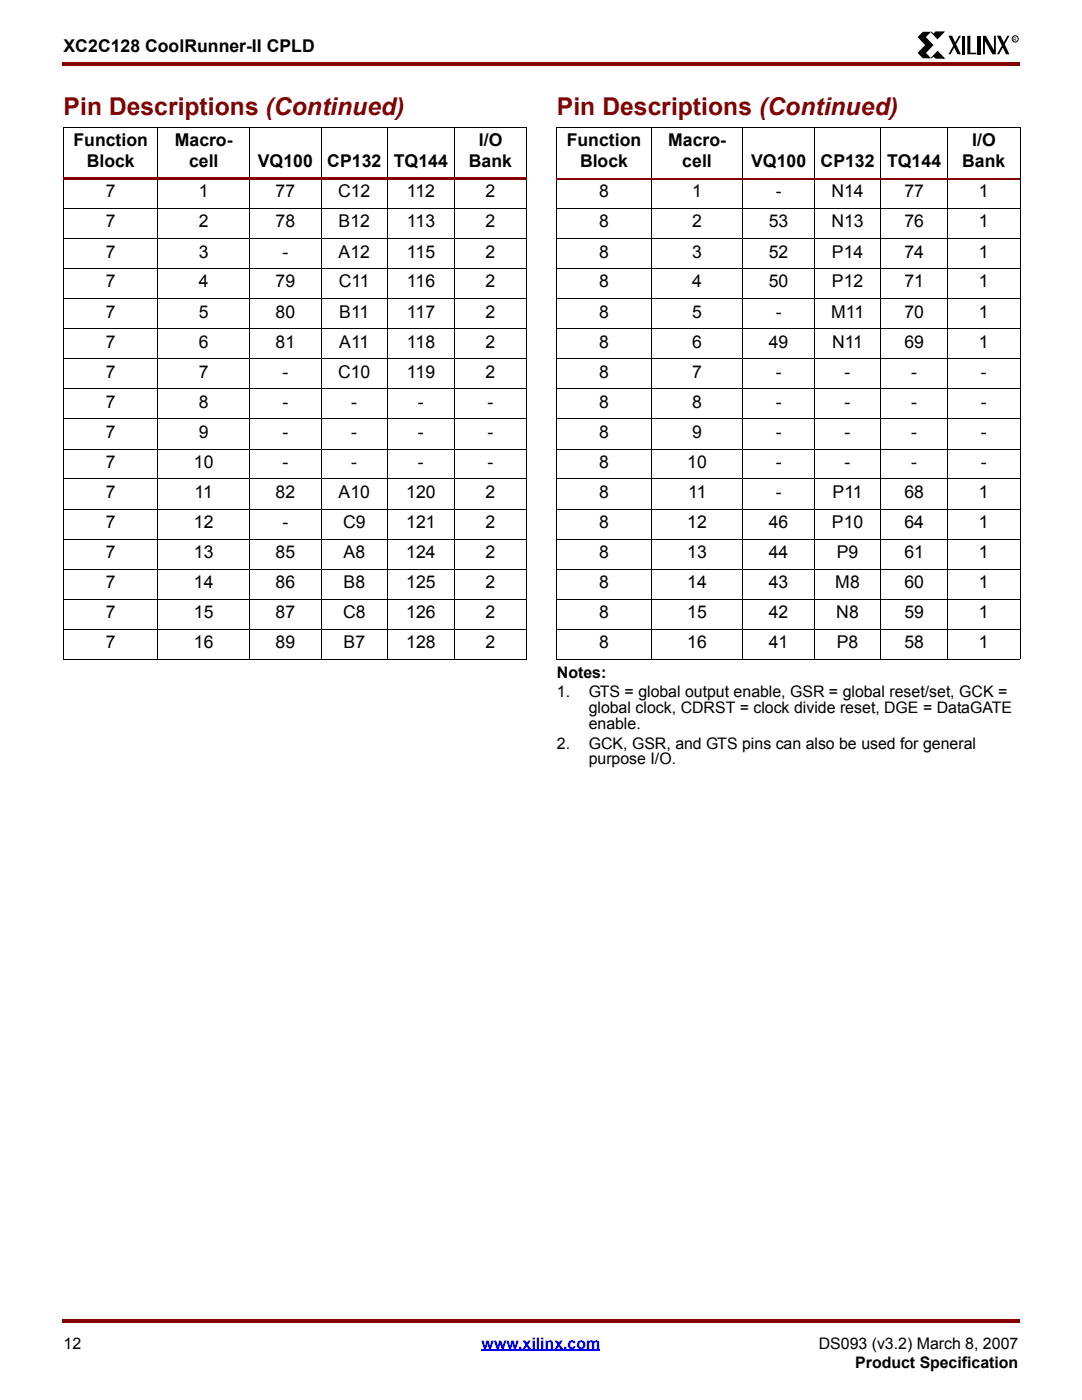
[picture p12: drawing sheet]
<svg xmlns="http://www.w3.org/2000/svg" width="216mm" height="279mm" viewBox="0 0 216 279" stroke-linecap="round" stroke-linejoin="round" font-family="sans-serif">
<g fill="#850000">
<path d="M12.4 12.4h.3v.7h-.3z"/>
<path d="M12.7 12.4h190.8v.7h-190.8z"/>
</g>
<path d="M12.7 267h190.5v8.2h-190.5z" fill="#fff"/>
<path d="M96.1 269.5h23.7" fill="none" stroke="#00f" stroke-width=".34"/>
<g fill="#850000">
<path d="M12.4 263.2h.3v.7h-.3z"/>
<path d="M12.7 263.2h190.8v.7h-190.8z"/>
</g>
<path d="M183.1 6.3h20.1v5.3h-20.1z" fill="#fff"/>
<path d="M184.1 6.3h1.7l-1 1.1 1.5 1.6-1.5 1.6 1 1h-1.7l-1-1 1.5-1.6-1.5-1.6zM189.2 7.1h.8l1.7 3.7h-.6zM191.3 7.1h.4l-2 3.7h-.5zM191.9 7.1h.6v3.7h-.6zM193 7.1h.6v3.4h1.2v.3h-1.8zM195.1 7.1h.6v3.7h-.6zM196.1 7.1h.6l1.6 2.9v-2.9h.4v3.7h-.7l-1.5-2.6v2.6h-.4zM198.9 7.1h.8l1.7 3.7h-.7zM201 7.1h.4l-2 3.7h-.5z" fill="#000"/>
<path d="M185.8 6.4l.5 .5 .4-.5h1.6l-1.2 1.3zM187.1 10.3l1.3 1.3h-1.7l-.4-.5-.5 .5z" fill="#000" stroke="#000" stroke-width=".2"/>
<g fill="none" stroke="#000" stroke-width=".2">
<path d="M12.7 25.4h92.5M12.7 25.4v106.1M31.5 25.4v106.2M49.8 25.4v106.2M64.1 25.4v106.2M77.3 25.4v106.2M90.7 25.4v106.2M105.1 25.4v106.1"/>
<circle cx="202.6" cy="7.8" r=".62"/>
</g>
<path d="M12.7 35.4h92.5v.5h-92.5z" fill="#850000"/>
<g fill="none" stroke="#000" stroke-width=".2">
<path d="M111.1 25.4h92.5M111.1 25.4v106.1M130 25.4v106.2M148.3 25.4v106.2M162.5 25.4v106.2M175.7 25.4v106.2M189.1 25.4v106.2M203.5 25.4v106.1M12.7 41.6h92.5M12.7 47.6h92.5M12.7 53.6h92.5M12.7 59.6h92.5"/>
<path d="M111.1 41.6h92.5M111.1 47.6h92.5M111.1 53.6h92.5M111.1 59.6h92.5M12.7 65.6h92.5M12.7 71.6h92.5M12.7 77.6h92.5M111.1 65.6h92.5M111.1 71.6h92.5M111.1 77.6h92.5M12.7 83.6h92.5M12.7 89.6h92.5"/>
<path d="M12.7 95.6h92.5M111.1 83.6h92.5M111.1 89.6h92.5M111.1 95.6h92.5M12.7 101.6h92.5M12.7 107.6h92.5M12.7 113.6h92.5M12.7 119.6h92.5M111.1 101.6h92.5M111.1 107.6h92.5M111.1 113.6h92.5M111.1 119.6h92.5"/>
<path d="M12.7 125.6h92.5M12.7 131.6h92.5M111.1 125.6h92.5M111.1 131.6h92.5"/>
</g>
<path d="M111.1 35.6h92.5" fill="none" stroke="#850000" stroke-width=".34"/>
<g font-size="4.9" fill="#850000">
<text x="12.7" y="23">Pin Descriptions (Continued)</text>
<text x="111.1" y="23">Pin Descriptions (Continued)</text>
</g>
<g font-size="3.5">
<text x="12.7" y="10.5">XC2C128 CoolRunner-II CPLD</text>
<text x="14.6" y="29.2">Function</text>
<text x="34.9" y="29.2">Macro-</text>
<text x="95.5" y="29.2">I/O</text>
<text x="113.1" y="29.2">Function</text>
<text x="133.3" y="29.2">Macro-</text>
<text x="194" y="29.2">I/O</text>
<text x="17.3" y="33.4">Block</text>
<text x="37.7" y="33.4">cell</text>
<text x="51.5" y="33.4">VQ100</text>
<text x="65.3" y="33.4">CP132</text>
<text x="78.6" y="33.4">TQ144</text>
<text x="93.6" y="33.4">Bank</text>
<text x="115.7" y="33.4">Block</text>
<text x="136.1" y="33.4">cell</text>
<text x="149.9" y="33.4">VQ100</text>
<text x="163.7" y="33.4">CP132</text>
<text x="177" y="33.4">TQ144</text>
<text x="192" y="33.4">Bank</text>
<text x="21.1" y="39.4">7</text>
<text x="39.7" y="39.4">1</text>
<text x="55" y="39.4">77</text>
<text x="67.5" y="39.4">C12</text>
<text x="81.2" y="39.4">112</text>
<text x="96.9" y="39.4">2</text>
<text x="119.5" y="39.4">8</text>
<text x="138.1" y="39.4">1</text>
<text x="154.8" y="39.4">-</text>
<text x="165.9" y="39.4">N14</text>
<text x="180.5" y="39.4">77</text>
<text x="195.3" y="39.4">1</text>
<text x="21.1" y="45.4">7</text>
<text x="39.7" y="45.4">2</text>
<text x="55" y="45.4">78</text>
<text x="67.6" y="45.4">B12</text>
<text x="81.2" y="45.4">113</text>
<text x="96.9" y="45.4">2</text>
<text x="119.5" y="45.4">8</text>
<text x="138.1" y="45.4">2</text>
<text x="153.4" y="45.4">53</text>
<text x="165.9" y="45.4">N13</text>
<text x="180.5" y="45.4">76</text>
<text x="195.3" y="45.4">1</text>
<text x="21.1" y="51.4">7</text>
<text x="39.7" y="51.4">3</text>
<text x="56.4" y="51.4">-</text>
<text x="67.6" y="51.4">A12</text>
<text x="81.2" y="51.4">115</text>
<text x="96.9" y="51.4">2</text>
<text x="119.5" y="51.4">8</text>
<text x="138.1" y="51.4">3</text>
<text x="153.4" y="51.4">52</text>
<text x="166" y="51.4">P14</text>
<text x="180.5" y="51.4">74</text>
<text x="195.3" y="51.4">1</text>
<text x="21.1" y="57.4">7</text>
<text x="39.7" y="57.4">4</text>
<text x="55" y="57.4">79</text>
<text x="67.6" y="57.4">C11</text>
<text x="81.2" y="57.4">116</text>
<text x="96.9" y="57.4">2</text>
<text x="119.5" y="57.4">8</text>
<text x="138.1" y="57.4">4</text>
<text x="153.4" y="57.4">50</text>
<text x="166" y="57.4">P12</text>
<text x="180.5" y="57.4">71</text>
<text x="195.3" y="57.4">1</text>
<text x="21.1" y="63.4">7</text>
<text x="39.7" y="63.4">5</text>
<text x="55" y="63.4">80</text>
<text x="67.7" y="63.4">B11</text>
<text x="81.2" y="63.4">117</text>
<text x="96.9" y="63.4">2</text>
<text x="119.5" y="63.4">8</text>
<text x="138.1" y="63.4">5</text>
<text x="154.8" y="63.4">-</text>
<text x="165.8" y="63.4">M11</text>
<text x="180.5" y="63.4">70</text>
<text x="195.3" y="63.4">1</text>
<text x="21.1" y="69.4">7</text>
<text x="39.7" y="69.4">6</text>
<text x="55" y="69.4">81</text>
<text x="67.7" y="69.4">A11</text>
<text x="81.2" y="69.4">118</text>
<text x="96.9" y="69.4">2</text>
<text x="119.5" y="69.4">8</text>
<text x="138.1" y="69.4">6</text>
<text x="153.4" y="69.4">49</text>
<text x="166" y="69.4">N11</text>
<text x="180.5" y="69.4">69</text>
<text x="195.3" y="69.4">1</text>
<text x="21.1" y="75.4">7</text>
<text x="39.7" y="75.4">7</text>
<text x="56.4" y="75.4">-</text>
<text x="67.5" y="75.4">C10</text>
<text x="81.2" y="75.4">119</text>
<text x="96.9" y="75.4">2</text>
<text x="119.5" y="75.4">8</text>
<text x="138.1" y="75.4">7</text>
<text x="154.8" y="75.4">-</text>
<text x="168.5" y="75.4">-</text>
<text x="181.8" y="75.4">-</text>
<text x="195.7" y="75.4">-</text>
<text x="21.1" y="81.4">7</text>
<text x="39.7" y="81.4">8</text>
<text x="56.4" y="81.4">-</text>
<text x="70.1" y="81.4">-</text>
<text x="83.4" y="81.4">-</text>
<text x="97.3" y="81.4">-</text>
<text x="119.5" y="81.4">8</text>
<text x="138.1" y="81.4">8</text>
<text x="154.8" y="81.4">-</text>
<text x="168.5" y="81.4">-</text>
<text x="181.8" y="81.4">-</text>
<text x="195.7" y="81.4">-</text>
<text x="21.1" y="87.4">7</text>
<text x="39.7" y="87.4">9</text>
<text x="56.4" y="87.4">-</text>
<text x="70.1" y="87.4">-</text>
<text x="83.4" y="87.4">-</text>
<text x="97.3" y="87.4">-</text>
<text x="119.5" y="87.4">8</text>
<text x="138.1" y="87.4">9</text>
<text x="154.8" y="87.4">-</text>
<text x="168.5" y="87.4">-</text>
<text x="181.8" y="87.4">-</text>
<text x="195.7" y="87.4">-</text>
<text x="21.1" y="93.4">7</text>
<text x="38.7" y="93.4">10</text>
<text x="56.4" y="93.4">-</text>
<text x="70.1" y="93.4">-</text>
<text x="83.4" y="93.4">-</text>
<text x="97.3" y="93.4">-</text>
<text x="119.5" y="93.4">8</text>
<text x="137.1" y="93.4">10</text>
<text x="154.8" y="93.4">-</text>
<text x="168.5" y="93.4">-</text>
<text x="181.8" y="93.4">-</text>
<text x="195.7" y="93.4">-</text>
<text x="21.1" y="99.4">7</text>
<text x="38.8" y="99.4">11</text>
<text x="55" y="99.4">82</text>
<text x="67.6" y="99.4">A10</text>
<text x="81" y="99.4">120</text>
<text x="96.9" y="99.4">2</text>
<text x="119.5" y="99.4">8</text>
<text x="137.3" y="99.4">11</text>
<text x="154.8" y="99.4">-</text>
<text x="166.1" y="99.4">P11</text>
<text x="180.5" y="99.4">68</text>
<text x="195.3" y="99.4">1</text>
<text x="21.1" y="105.4">7</text>
<text x="38.7" y="105.4">12</text>
<text x="56.4" y="105.4">-</text>
<text x="68.5" y="105.4">C9</text>
<text x="81" y="105.4">121</text>
<text x="96.9" y="105.4">2</text>
<text x="119.5" y="105.4">8</text>
<text x="137.1" y="105.4">12</text>
<text x="153.4" y="105.4">46</text>
<text x="166" y="105.4">P10</text>
<text x="180.5" y="105.4">64</text>
<text x="195.3" y="105.4">1</text>
<text x="21.1" y="111.4">7</text>
<text x="38.7" y="111.4">13</text>
<text x="55" y="111.4">85</text>
<text x="68.5" y="111.4">A8</text>
<text x="81" y="111.4">124</text>
<text x="96.9" y="111.4">2</text>
<text x="119.5" y="111.4">8</text>
<text x="137.1" y="111.4">13</text>
<text x="153.4" y="111.4">44</text>
<text x="167" y="111.4">P9</text>
<text x="180.5" y="111.4">61</text>
<text x="195.3" y="111.4">1</text>
<text x="21.1" y="117.3">7</text>
<text x="38.7" y="117.3">14</text>
<text x="55" y="117.3">86</text>
<text x="68.5" y="117.3">B8</text>
<text x="81" y="117.3">125</text>
<text x="96.9" y="117.3">2</text>
<text x="119.5" y="117.3">8</text>
<text x="137.1" y="117.3">14</text>
<text x="153.4" y="117.3">43</text>
<text x="166.7" y="117.3">M8</text>
<text x="180.5" y="117.3">60</text>
<text x="195.3" y="117.3">1</text>
<text x="21.1" y="123.4">7</text>
<text x="38.7" y="123.4">15</text>
<text x="55" y="123.4">87</text>
<text x="68.4" y="123.4">C8</text>
<text x="81" y="123.4">126</text>
<text x="96.9" y="123.4">2</text>
<text x="119.5" y="123.4">8</text>
<text x="137.1" y="123.4">15</text>
<text x="153.4" y="123.4">42</text>
<text x="166.9" y="123.4">N8</text>
<text x="180.5" y="123.4">59</text>
<text x="195.3" y="123.4">1</text>
<text x="21.1" y="129.4">7</text>
<text x="38.7" y="129.4">16</text>
<text x="55" y="129.4">89</text>
<text x="68.5" y="129.4">B7</text>
<text x="81" y="129.4">128</text>
<text x="96.9" y="129.4">2</text>
<text x="119.5" y="129.4">8</text>
<text x="137.1" y="129.4">16</text>
<text x="153.4" y="129.4">41</text>
<text x="167" y="129.4">P8</text>
<text x="180.5" y="129.4">58</text>
<text x="195.3" y="129.4">1</text>
</g>
<g font-size="3.2">
<text x="111.1" y="135.3">Notes:</text>
<text x="111.1" y="139.1">1.</text>
<text x="117.5" y="139.1">GTS = global output enable, GSR = global reset/set, GCK =</text>
<text x="117.5" y="142.3">global clock, CDRST = clock divide reset, DGE = DataGATE</text>
<text x="111.1" y="149.4">2.</text>
<text x="117.5" y="149.4">GCK, GSR, and GTS pins can also be used for general</text>
<text x="117.5" y="145.5">enable.</text>
<text x="117.5" y="152.6">purpose I/O.</text>
<text x="12.7" y="269.2">12</text>
<text x="163.4" y="269.2">DS093 (v3.2) March 8, 2007</text>
<text x="170.6" y="273">Product Specification</text>
</g>
<text font-size="3.2" fill="#00f" x="96.1" y="269.2">www.xilinx.com</text>
<text font-size="1" x="202.2" y="8.1">R</text>
</svg>
